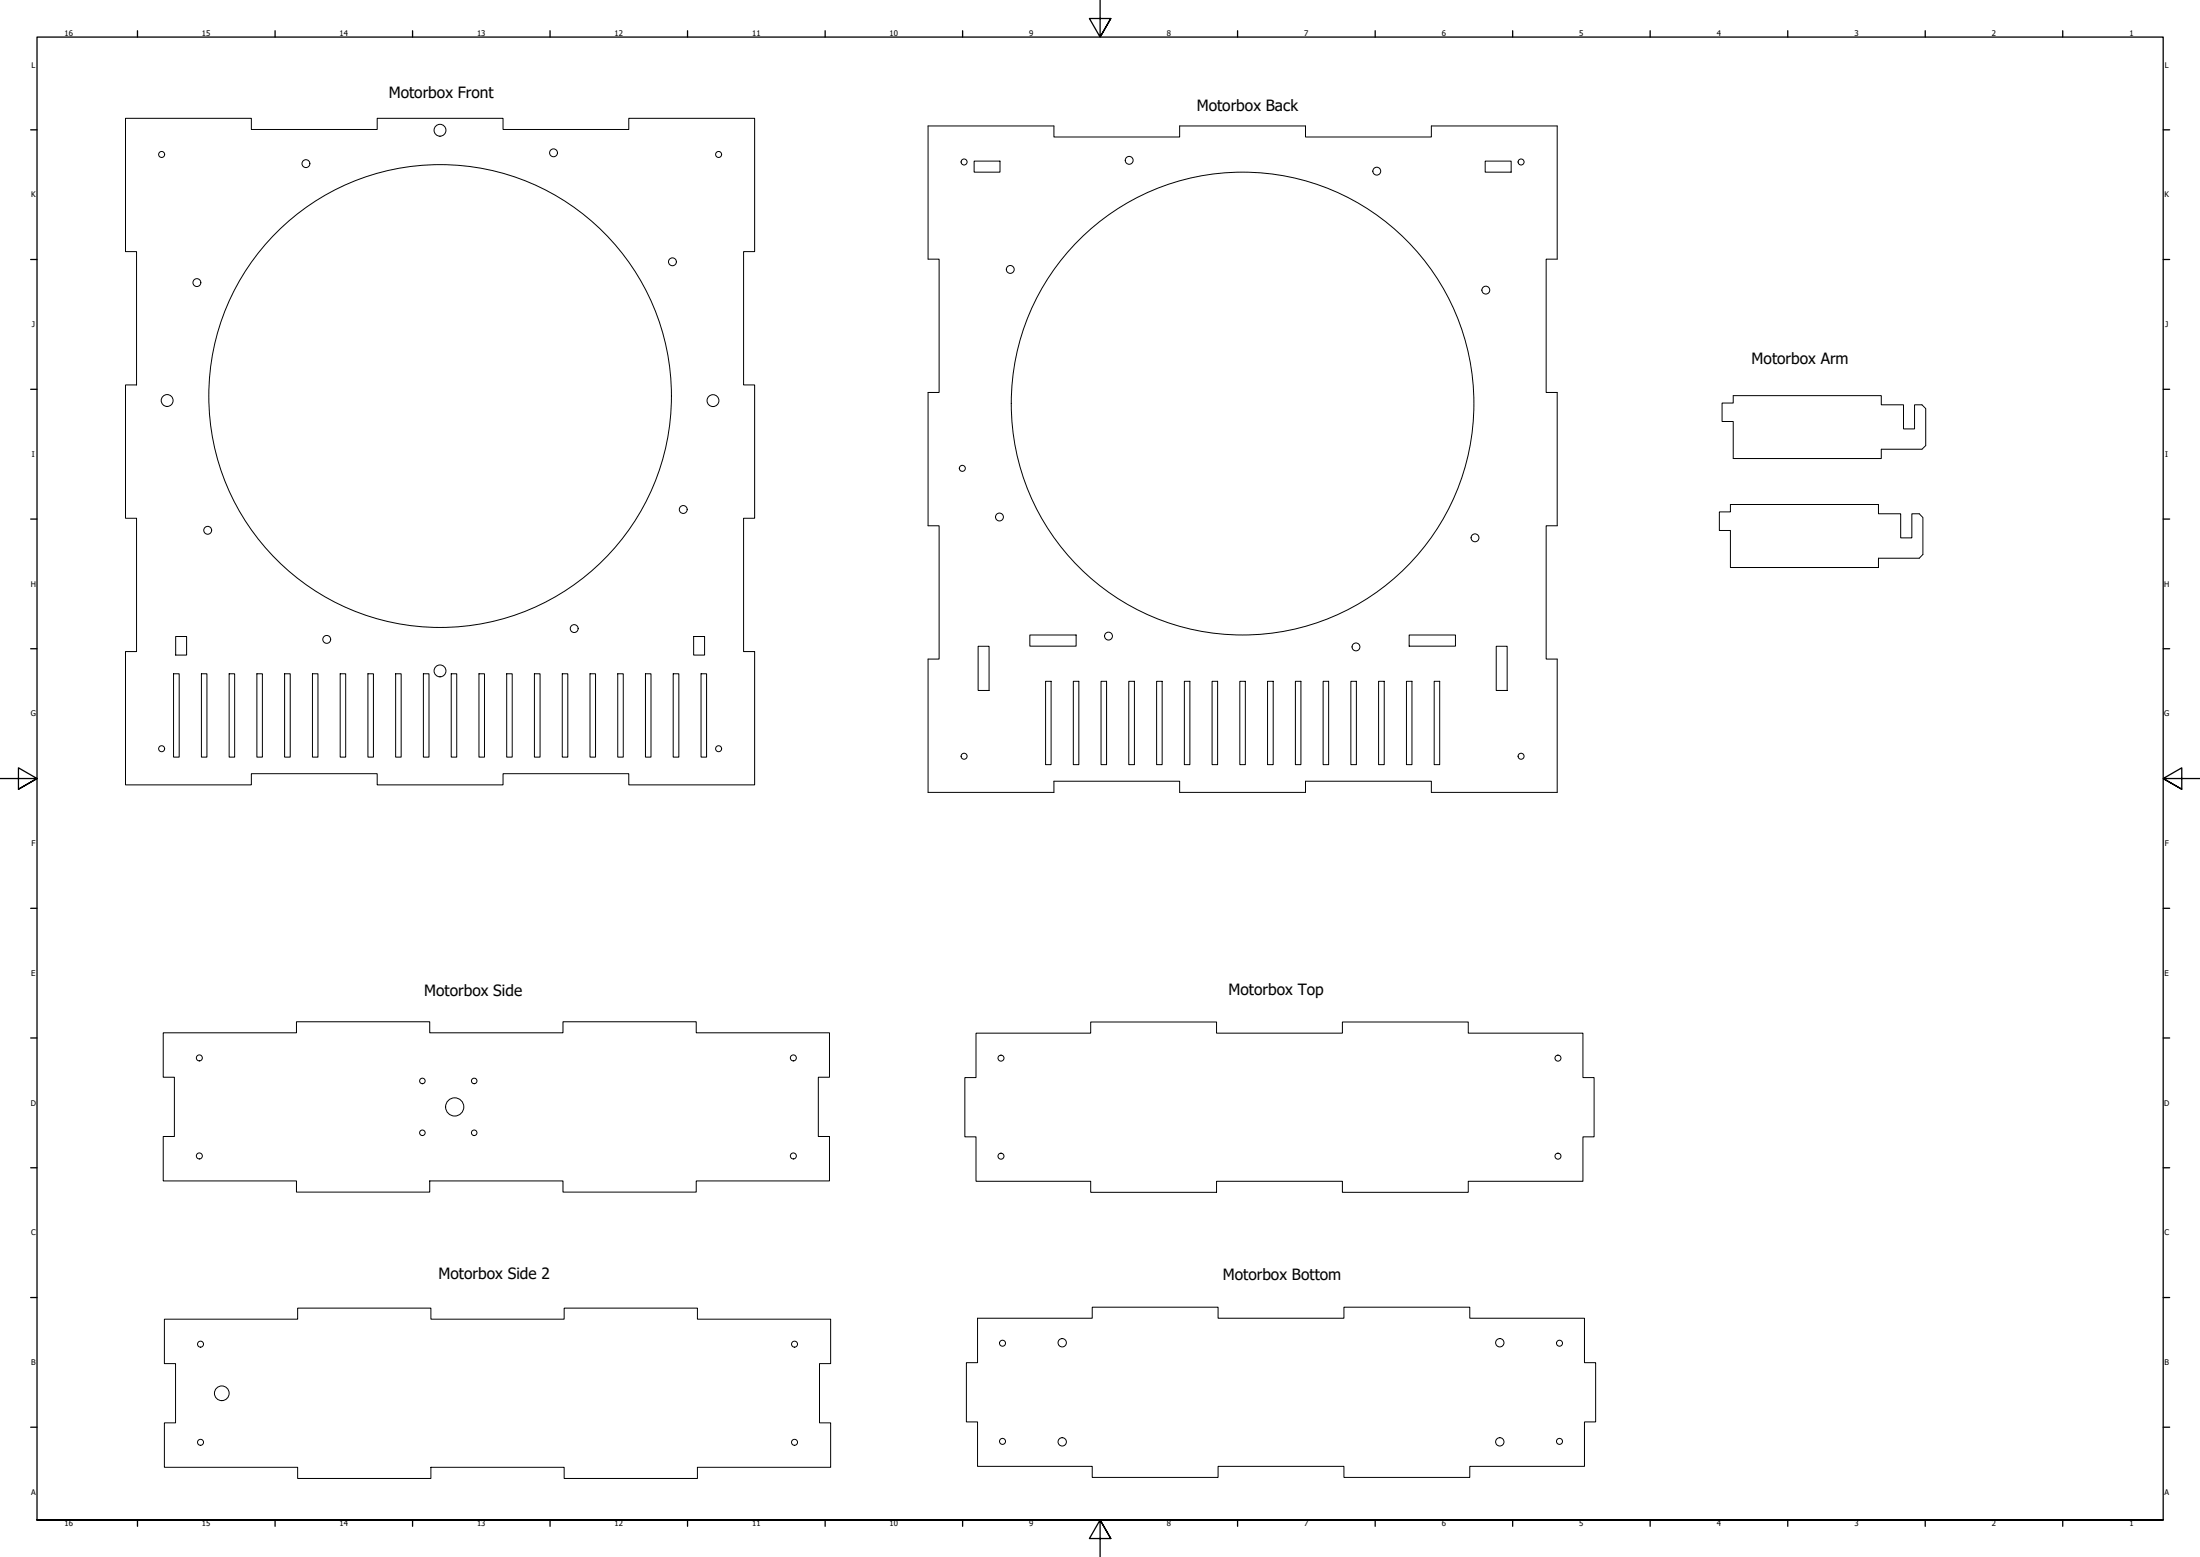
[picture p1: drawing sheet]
<svg xmlns="http://www.w3.org/2000/svg" width="1189mm" height="841mm" viewBox="0 0 1189 841" stroke-linecap="round" stroke-linejoin="round" font-family="sans-serif">
<!-- layer: Visible (ANSI) -->
<g fill="none" stroke="#000" stroke-width=".54">
<path d="M68 64h68v6h68v-6h68v6h68v-6h68v72h-6v72h6v72h-6v72h6v72h-68v-6h-68v6h-68v-6h-68v6h-68v-72h6v-72h-6v-72h6v-72h-6zM502 68h68v6h67v-6h68v6h68v-6h69v72h-6v72h6v72h-6v72h6v72h-69v-6h-68v6h-68v-6h-67v6h-68v-72h5v-72h-5v-72h5v-72h-5zM526 87h14v6h-14zM803 87h14v6h-14zM931 218h6v-4h80v5h12v13h6v-13h4l2 2v20l-2 2h-22v5h-80v-20h-6zM929 277h6v-4h80v5h12v13h6v-13h4l2 2v19l-2 3h-22v5h-80v-20h-6zM95 344h6v10h-6zM375 344h6v10h-6zM529 349h5v24h-5zM557 343h25v6h-25zM761 343h26v6h-26zM809 349h5v24h-5z"/>
<path d="M94 364h3v45h-3zM109 364h3v45h-3zM124 364h3v45h-3zM139 364h3v45h-3zM154 364h3v45h-3zM169 364h3v45h-3zM184 364h3v45h-3zM199 364h3v45h-3zM214 364h3v45h-3zM229 364h3v45h-3zM244 364h3v45h-3zM259 364h3v45h-3z"/>
<path d="M274 364h3v45h-3zM289 364h3v45h-3zM304 364h3v45h-3zM319 364h3v45h-3zM334 364h3v45h-3zM349 364h3v45h-3zM364 364h3v45h-3zM379 364h3v45h-3zM565 368h3v45h-3zM580 368h3v45h-3zM595 368h3v45h-3zM610 368h3v45h-3z"/>
<path d="M625 368h3v45h-3zM640 368h3v45h-3zM655 368h3v45h-3zM670 368h3v45h-3zM685 368h3v45h-3zM700 368h3v45h-3zM715 368h3v45h-3zM730 368h3v45h-3zM745 368h3v45h-3zM760 368h3v45h-3zM775 368h3v45h-3zM88 558h72v-6h72v6h72v-6h72v6h72v24h-6v32h6v24h-72v6h-72v-6h-72v6h-72v-6h-72v-24h6v-32h-6z"/>
<path d="M527 558h62v-6h68v6h68v-6h68v6h62v24h6v32h-6v24h-62v6h-68v-6h-68v6h-68v-6h-62v-24h-6v-32h6zM89 713h72v-6h72v6h72v-6h72v6h72v24h-6v32h6v24h-72v6h-72v-6h-72v6h-72v-6h-72v-24h6v-32h-6zM528 712h62v-6h68v6h68v-6h68v6h62v24h6v32h-6v24h-62v6h-68v-6h-68v6h-68v-6h-62v-24h-6v-32h6z"/>
<circle cx="238" cy="70" r="3"/>
<circle cx="87" cy="83" r="1.6"/>
<circle cx="165" cy="88" r="2.1"/>
<circle cx="299" cy="83" r="2.1"/>
<circle cx="388" cy="83" r="1.6"/>
<circle cx="521" cy="87" r="1.6"/>
<circle cx="610" cy="87" r="2.1"/>
<circle cx="744" cy="92" r="2.1"/>
<circle cx="822" cy="87" r="1.6"/>
<circle cx="106" cy="153" r="2.1"/>
<circle cx="363" cy="141" r="2.1"/>
<circle cx="546" cy="146" r="2.1"/>
<circle cx="803" cy="157" r="2.1"/>
<circle cx="90" cy="216" r="3"/>
<circle cx="238" cy="214" r="125"/>
<circle cx="385" cy="216" r="3"/>
<circle cx="671" cy="218" r="125"/>
<circle cx="520" cy="253" r="1.6"/>
<circle cx="369" cy="275" r="2.1"/>
<circle cx="540" cy="279" r="2.1"/>
<circle cx="112" cy="286" r="2.1"/>
<circle cx="797" cy="291" r="2.1"/>
<circle cx="310" cy="340" r="2.1"/>
<circle cx="177" cy="345" r="2.1"/>
<circle cx="599" cy="344" r="2.1"/>
<circle cx="733" cy="349" r="2.1"/>
<circle cx="238" cy="362" r="3"/>
<circle cx="87" cy="404" r="1.6"/>
<circle cx="388" cy="404" r="1.6"/>
<circle cx="521" cy="408" r="1.6"/>
<circle cx="822" cy="408" r="1.6"/>
<circle cx="108" cy="571" r="1.6"/>
<circle cx="429" cy="571" r="1.6"/>
<circle cx="541" cy="572" r="1.6"/>
<circle cx="842" cy="572" r="1.6"/>
<circle cx="228" cy="584" r="1.5"/>
<circle cx="246" cy="598" r="5"/>
<circle cx="256" cy="584" r="1.5"/>
<circle cx="228" cy="612" r="1.5"/>
<circle cx="256" cy="612" r="1.5"/>
<circle cx="108" cy="624" r="1.6"/>
<circle cx="429" cy="624" r="1.6"/>
<circle cx="541" cy="625" r="1.6"/>
<circle cx="842" cy="625" r="1.6"/>
<circle cx="108" cy="726" r="1.6"/>
<circle cx="429" cy="726" r="1.6"/>
<circle cx="542" cy="726" r="1.6"/>
<circle cx="574" cy="725" r="2.3"/>
<circle cx="810" cy="725" r="2.3"/>
<circle cx="843" cy="726" r="1.6"/>
<circle cx="120" cy="753" r="4"/>
<circle cx="108" cy="779" r="1.6"/>
<circle cx="429" cy="779" r="1.6"/>
<circle cx="542" cy="779" r="1.6"/>
<circle cx="574" cy="779" r="2.3"/>
<circle cx="810" cy="779" r="2.3"/>
<circle cx="843" cy="779" r="1.6"/>
</g>
<!-- layer: Border (ANSI) -->
<g fill="none" stroke="#000" stroke-width=".7">
<path d="M74 17v3M149 17v3M223 17v3M297 17v3M372 17v3M446 17v3M520 17v3M594 0v20l-5-10h11l-6 10 6-10M669 17v3M743 17v3M817 17v3M892 17v3"/>
<path d="M966 17v3M1040 17v3M1115 17v3M17 70h3M1169 70h3M17 140h3M1169 140h3M17 210h3M1169 210h3M17 280h3M1169 280h3M17 350h3"/>
<path d="M1169 350h3M0 421h20l-10-6v11l10-5-10 5M1189 421h-20l10-6v11l-10-5 10 5M17 491h3M1169 491h3M17 561h3M1169 561h3M17 631h3M1169 631h3M17 701h3M1169 701h3M17 771h3"/>
<path d="M1169 771h3M20 821v-801h1149v801h-1149h1149M74 821v3M149 821v3M223 821v3M297 821v3M372 821v3M446 821v3M520 821v3M600 831l-6-10 6 10h-11l5-10v20M669 821v3M743 821v3"/>
<path d="M817 821v3M892 821v3M966 821v3M1040 821v3M1115 821v3"/>
</g>
<g font-size="8.4">
<text x="210" y="53">Motorbox Front</text>
<text x="647" y="60">Motorbox Back</text>
<text x="947" y="197">Motorbox Arm</text>
<text x="229" y="538">Motorbox Side</text>
<text x="664" y="537">Motorbox Top</text>
<text x="237" y="691">Motorbox Side 2</text>
<text x="661" y="691">Motorbox Bottom</text>
</g>
<g font-size="4.2">
<text x="35" y="20">16</text>
<text x="109" y="20">15</text>
<text x="184" y="20">14</text>
<text x="258" y="20">13</text>
<text x="332" y="20">12</text>
<text x="406" y="20">11</text>
<text x="481" y="20">10</text>
<text x="556" y="20">9</text>
<text x="630" y="20">8</text>
<text x="705" y="20">7</text>
<text x="779" y="20">6</text>
<text x="853" y="20">5</text>
<text x="928" y="20">4</text>
<text x="1002" y="20">3</text>
<text x="1076" y="20">2</text>
<text x="1151" y="20">1</text>
<text x="17" y="37">L</text>
<text x="1170" y="37">L</text>
<text x="17" y="107">K</text>
<text x="1170" y="107">K</text>
<text x="17" y="177">J</text>
<text x="1170" y="177">J</text>
<text x="17" y="247">I</text>
<text x="1170" y="247">I</text>
<text x="17" y="317">H</text>
<text x="1169" y="317">H</text>
<text x="17" y="387">G</text>
<text x="1170" y="387">G</text>
<text x="17" y="457">F</text>
<text x="1170" y="457">F</text>
<text x="17" y="527">E</text>
<text x="1170" y="527">E</text>
<text x="17" y="597">D</text>
<text x="1169" y="597">D</text>
<text x="17" y="667">C</text>
<text x="1170" y="667">C</text>
<text x="17" y="737">B</text>
<text x="1170" y="737">B</text>
<text x="17" y="807">A</text>
<text x="1170" y="807">A</text>
<text x="35" y="824">16</text>
<text x="109" y="824">15</text>
<text x="184" y="824">14</text>
<text x="258" y="824">13</text>
<text x="332" y="824">12</text>
<text x="406" y="824">11</text>
<text x="481" y="824">10</text>
<text x="556" y="824">9</text>
<text x="630" y="824">8</text>
<text x="705" y="824">7</text>
<text x="779" y="824">6</text>
<text x="853" y="824">5</text>
<text x="928" y="824">4</text>
<text x="1002" y="824">3</text>
<text x="1076" y="824">2</text>
<text x="1151" y="824">1</text>
</g>
</svg>
